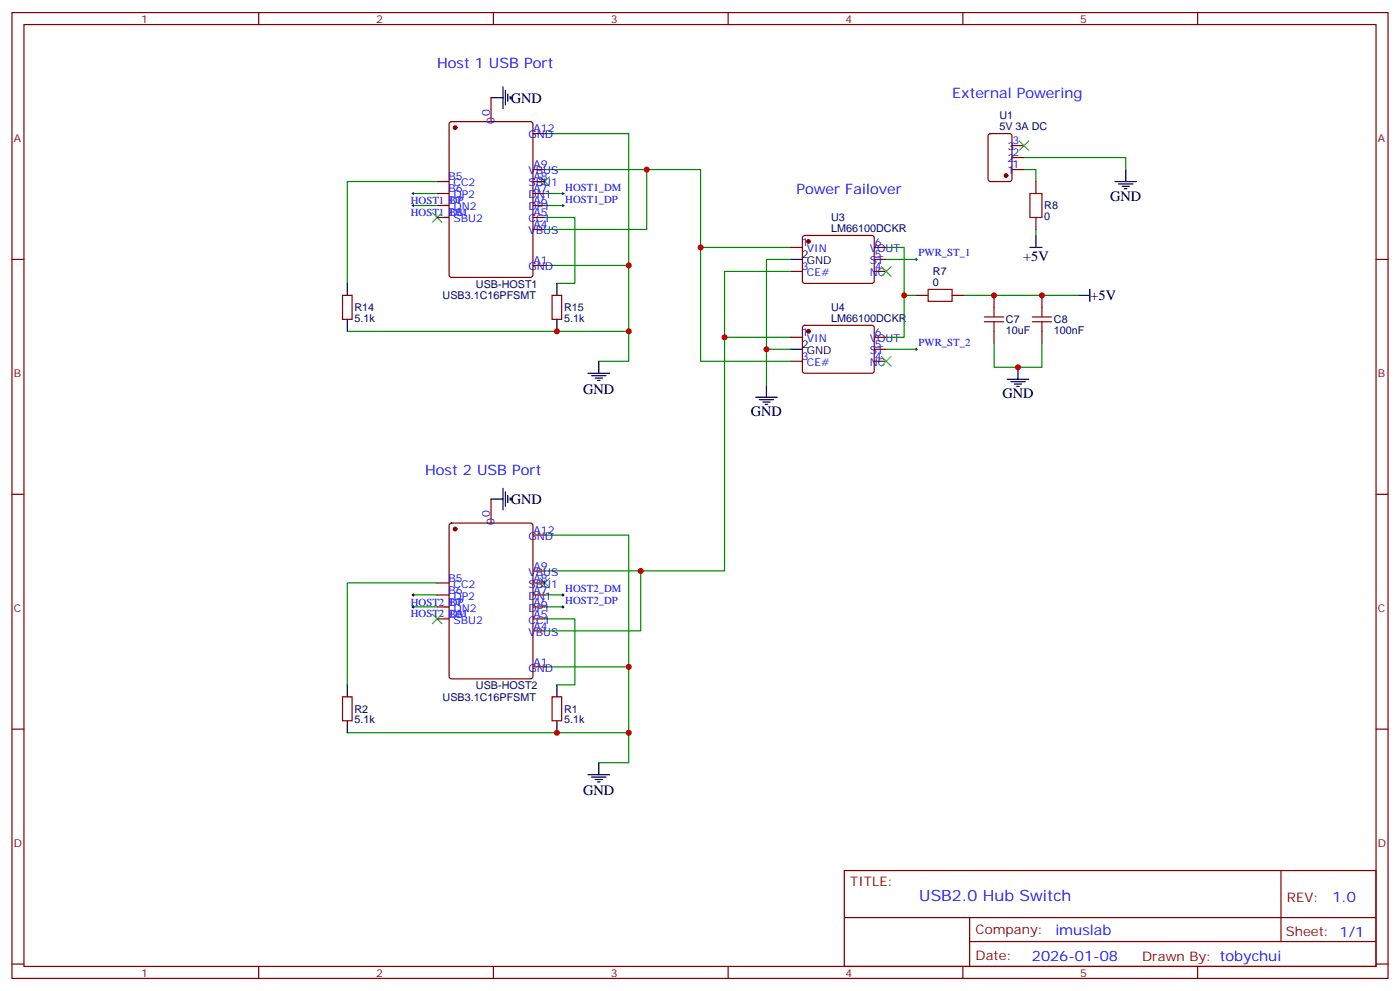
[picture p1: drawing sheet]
<svg xmlns="http://www.w3.org/2000/svg" width="412mm" height="292mm" viewBox="0 0 412 292" stroke-linecap="round" stroke-linejoin="round" font-family="sans-serif">
<g fill="none" stroke="#870000" stroke-width=".35">
<path d="M3.5 3.7h405.4v284.3h-405.4zM7.1 7.2h398.2v277.3h-398.2zM76.2 3.7v3.5M145.3 3.7v3.5M214.5 3.7v3.5M283.6 3.7v3.5M352.8 3.7v3.5M132.5 36l.5-.2h23.3l.6 .4 .1 44.8-.5 .6-23.5 .1-.7-.5v-44.7zM144.6 28.8v7M157 39.3h3.5M291.3 39.5l.4-.2h5.7l.6 .5 .1 12.9-.5 .7h-5.9l-.6-.4-.1-13zM128.8 53.4h3.5"/>
<path d="M128.8 57h3.5M157 53.4h3.5M157 57h3.5M157 49.9h3.5M298.1 49.9h3.5M298.1 46.4h3.5M298.1 42.9h3.5M305.2 53.4v3.6M3.5 76.4h3.6M128.8 60.5h3.5M128.8 64h3.5M157 60.5h3.5"/>
<path d="M157 64h3.5M157 78.1h3.5M157 67.6h3.5M232.8 72.8h3.6M232.8 79.9h3.6M236.6 69.5l.5-.2 20 .1 .4 .6v13l-.7 .4h-20l-.4-.7v-12.7zM257.5 76.4h3.6M257.5 72.8h3.6M257.5 79.9h3.6M305.2 64v3.6M405.3 76.4h3.6M100.9 87h2.8v7h-2.8z"/>
<path d="M162.6 87h2.9v7h-2.9zM232.8 99.3h3.6M236.6 96l.5-.2h20l.4 .7v13l-.7 .4-20-.1-.4-.6v-12.7zM257.5 99.3h3.6M269.9 87h3.5M280.5 87h3.5M292.8 87v3.5M292.8 97.5v3.6M306.9 87v3.5M306.9 97.5v3.6M232.8 106.4h3.6M257.5 106.4h3.6"/>
<path d="M257.5 102.8h3.6M3.5 145.5h3.6M132.5 154.2l.5-.2h23.3l.6 .4 .1 44.7-.5 .7h-23.5l-.7-.4v-44.7zM144.6 146.9v7.1M157 157.5h3.5M405.3 145.5h3.6M128.8 171.6h3.5M128.8 175.2h3.5M128.8 178.7h3.5M157 171.6h3.5M157 175.2h3.5M157 178.7h3.5"/>
<path d="M157 168.1h3.5M128.8 182.2h3.5M157 182.2h3.5M157 196.3h3.5M157 185.7h3.5M3.5 214.7h3.6M100.9 205.1h2.8v7.1h-2.8zM162.6 205.1h2.9v7.1h-2.9zM405.3 214.7h3.6M248.7 256.3h156.6v28.2h-156.6zM377.3 256.3v20.9M248.7 270.1h156.5"/>
<path d="M285.6 277.2h119.6M285.6 270.1v14.2M3.5 283.8h3.6M76.2 284.5v3.5M145.3 284.5v3.5M214.5 284.5v3.5M283.6 284.5v3.5M352.8 284.5v3.5M405.3 283.8h3.6"/>
</g>
<g fill="none" stroke="#008700" stroke-width=".35">
<path d="M160.5 39.3h24.7v67.1h-8.8M121.7 57h7.1M128.8 53.4h-26.5v30M160.5 49.9h45.9v22.9h26.4M160.5 57h5.3M190.5 49.9v17.7h-30M301.6 46.4h30v3.5M301.6 49.9h3.6v3.5M121.7 60.5h7.1M160.5 64h8.8v19.4h-5.3M160.5 60.5h5.3M160.5 78.1h24.7"/>
<path d="M206.4 72.8v33.6h26.4M232.8 76.4h-7v37M232.8 79.9h-19.4v19.4M261.1 72.8h5.2v26.5h-5.2M261.1 76.4h8.8M305.2 67.6v1.7M102.3 97.5h82.9M232.8 99.3h-19.4v68.8h-52.9M266.3 87h3.6M284 87h33.5M225.8 102.8h7M261.1 102.8h8.8"/>
<path d="M292.8 101.1v7h14.1v-7M160.5 157.5h24.7v67h-8.8M121.7 178.7h7.1M121.7 175.2h7.1M128.8 171.6h-26.5v30M160.5 178.7h5.3M160.5 175.2h5.3M188.7 168.1v17.6h-28.2M160.5 182.2h8.8v19.4h-5.3M160.5 196.3h24.7M102.3 215.7h82.9"/>
</g>
<g fill="none" stroke="#000" stroke-width=".29">
<path d="M121.4 57h.7M121.7 56.6v.7M165.5 57h.7M165.8 56.6v.7M121.4 60.5h.7M121.7 60.1v.8M165.5 60.5h.7M165.8 60.1v.8M269.5 76.4h.7M269.9 76v.7M269.5 102.8h.7M269.9 102.5v.7"/>
<path d="M121.4 175.2h.7M121.4 178.7h.7M121.7 174.8v.7M121.7 178.3v.7M165.5 175.2h.7M165.5 178.7h.7M165.8 174.8v.7M165.8 178.3v.7"/>
</g>
<g fill="none" stroke="#3c3" stroke-width=".35">
<path d="M159.1 52l2.8 2.9M161.9 52l-2.8 2.9M300.2 41.5l2.8 2.8M303 41.5l-2.8 2.8M127.4 62.6l2.8 2.8M130.2 62.6l-2.8 2.8M259.6 78.5l2.9 2.8M262.5 78.5l-2.9 2.8M259.6 105l2.9 2.8M262.5 105l-2.9 2.8M159.1 170.2l2.8 2.8M161.9 170.2l-2.8 2.8"/>
<path d="M127.4 180.8l2.8 2.8M130.2 180.8l-2.8 2.8"/>
</g>
<g fill="none" stroke="#000" stroke-width=".35">
<path d="M144.6 28.8h3.6M148.2 25.6v6.3M148.9 26.6v4.3M149.6 27.7v2.1M150.3 28.4v.7M328.4 53.4h6.4M329.5 54.2h4.2M330.6 54.9h2.1M331.3 55.6h.7M331.6 49.9v3.5M232.8 76.4h3.6M303.4 72.8h3.5"/>
<path d="M305.2 69.3v3.5M102.3 83.4v3.6M102.3 94v3.5M164 83.4v3.6M164 94v3.5M317.5 87h3.5M321 85.2v3.5M173.2 109.9h6.4M174.3 110.6h4.2M175.3 111.3h2.1M176 112h.7M176.4 106.4v3.5"/>
<path d="M222.6 116.9h6.4M223.7 117.7h4.2M224.7 118.4h2.1M225.4 119.1h.7M225.8 113.4v3.5M232.8 102.8h3.6M296.7 111.7h6.3M297.7 112.4h4.3M298.8 113.1h2.1M299.5 113.8h.7M299.9 108.1v3.6M144.6 146.9h3.6"/>
<path d="M148.2 143.8v6.3M148.9 144.8v4.2M149.6 145.9v2.1M150.3 146.6v.7M102.3 201.6v3.5M102.3 212.2v3.5M164 201.6v3.5M164 212.2v3.5M173.2 228.1h6.4M174.3 228.8h4.2M175.3 229.5h2.1M176 230.2h.7"/>
<path d="M176.4 224.5v3.6"/>
</g>
<g fill="#870000" stroke="#870000" stroke-width=".35">
<circle cx="134.1" cy="37.6" r=".53"/>
<circle cx="134.1" cy="155.8" r=".53"/>
<circle cx="238.1" cy="71.1" r=".53"/>
<circle cx="238.1" cy="97.5" r=".53"/>
<circle cx="296.3" cy="51.7" r=".53"/>
</g>
<path d="M303.4 57h3.5v7h-3.5zM273.4 85.2h7.1v3.5h-7.1zM290 93.3h5.6M290 94.7h5.6M292.8 90.5v2.8M292.8 94.7v2.8M304.1 93.3h5.6M304.1 94.7h5.6M306.9 90.5v2.8M306.9 94.7v2.8" fill="none" stroke="#a10000" stroke-width=".35"/>
<g fill="#c00">
<circle cx="185.2" cy="78.1" r=".88"/>
<circle cx="185.2" cy="97.5" r=".88"/>
<circle cx="164" cy="97.5" r=".88"/>
<circle cx="185.2" cy="196.3" r=".88"/>
<circle cx="185.2" cy="215.7" r=".88"/>
<circle cx="164" cy="215.7" r=".88"/>
<circle cx="188.7" cy="168.1" r=".88"/>
<circle cx="190.5" cy="49.9" r=".88"/>
<circle cx="266.3" cy="87" r=".88"/>
<circle cx="292.8" cy="87" r=".88"/>
<circle cx="306.9" cy="87" r=".88"/>
<circle cx="225.8" cy="102.8" r=".88"/>
<circle cx="206.4" cy="72.8" r=".88"/>
<circle cx="213.4" cy="99.3" r=".88"/>
<circle cx="299.9" cy="108.1" r=".88"/>
</g>
<text font-size="4.6" fill="#00f" x="270.8" y="265.3">USB2.0 Hub Switch</text>
<g font-size="4.2" fill="#00f">
<text x="128.8" y="19.9">Host 1 USB Port</text>
<text x="280.5" y="28.8">External Powering</text>
<text x="234.6" y="57">Power Failover</text>
<text x="125.2" y="139.9">Host 2 USB Port</text>
<text x="392.5" y="265.6">1.0</text>
<text x="310.9" y="275.1">imuslab</text>
<text x="304" y="282.9">2026-01-08</text>
</g>
<g font-size="4.2">
<text x="150.5" y="30.2">GND</text>
<text x="327" y="59.1">GND</text>
<text x="301.4" y="76.8">+5V</text>
<text x="321.2" y="88.4">+5V</text>
<text x="171.8" y="116">GND</text>
<text x="295.3" y="117.3">GND</text>
<text x="221.2" y="122.6">GND</text>
<text x="150.5" y="148.4">GND</text>
<text x="171.8" y="234.2">GND</text>
</g>
<g font-size="3.9" fill="#800">
<text x="250.5" y="260.9">TITLE:</text>
<text x="379.1" y="265.6">REV:</text>
<text x="287.4" y="275.1">Company:</text>
<text x="378.7" y="275.7">Sheet: 1/1</text>
<text x="287.4" y="282.8">Date:</text>
<text x="336.4" y="282.8">Drawn By: tobychui</text>
</g>
<g font-size="3.2" fill="#800">
<text x="41.6" y="6.7">1</text>
<text x="110.8" y="6.7">2</text>
<text x="179.9" y="6.7">3</text>
<text x="249.1" y="6.7">4</text>
<text x="318.2" y="6.7">5</text>
<text x="4.1" y="41.8">A</text>
<text x="405.9" y="41.8">A</text>
<text x="4.1" y="110.9">B</text>
<text x="405.9" y="110.9">B</text>
<text x="4.1" y="180.1">C</text>
<text x="405.9" y="180.1">C</text>
<text x="4.1" y="249.2">D</text>
<text x="405.9" y="249.2">D</text>
<text x="41.6" y="287.5">1</text>
<text x="110.8" y="287.5">2</text>
<text x="179.9" y="287.5">3</text>
<text x="249.1" y="287.5">4</text>
<text x="318.2" y="287.5">5</text>
</g>
<g font-size="3.2" fill="#00f">
<text x="144.3" y="34" transform="rotate(-90 144.3 34)">0</text>
<text x="145.7" y="36.5" transform="rotate(-90 145.7 36.5)">0</text>
<text x="155.7" y="40.7">GND</text>
<text x="157.2" y="39">A12</text>
<text x="296.8" y="47.8">2</text>
<text x="296.8" y="44.3">3</text>
<text x="298.3" y="46">2</text>
<text x="298.3" y="42.5">3</text>
<text x="132.1" y="53.1">B5</text>
<text x="155.7" y="51.3">VBUS</text>
<text x="157.2" y="53.1">A8</text>
<text x="157.2" y="49.6">A9</text>
<text x="296.8" y="51.3">1</text>
<text x="298.3" y="49.6">1</text>
<text x="132.1" y="56.6">B6</text>
<text x="133.6" y="54.9">CC2</text>
<text x="133.6" y="58.4">DP2</text>
<text x="155.7" y="58.4">DN1</text>
<text x="155.7" y="54.9">SBU1</text>
<text x="157.2" y="56.6">A7</text>
<text x="166.5" y="56.1">HOST1_DM</text>
<text x="166.5" y="59.6">HOST1_DP</text>
<text x="121" y="63.6">HOST1_DM</text>
<text x="121" y="60.1">HOST1_DP</text>
<text x="132.1" y="60.1">B7</text>
<text x="132.1" y="63.7">B8</text>
<text x="133.6" y="61.9">DN2</text>
<text x="133.6" y="65.4">SBU2</text>
<text x="155.7" y="65.4">CC1</text>
<text x="155.7" y="61.9">DP1</text>
<text x="157.2" y="63.7">A5</text>
<text x="157.2" y="60.1">A6</text>
<text x="155.7" y="69">VBUS</text>
<text x="157.2" y="67.2">A4</text>
<text x="157.2" y="77.8">A1</text>
<text x="236.2" y="72.5">1</text>
<text x="237.7" y="74.3">VIN</text>
<text x="256.2" y="77.8">ST</text>
<text x="256.2" y="74.3">VOUT</text>
<text x="257.7" y="76">5</text>
<text x="257.7" y="72.5">6</text>
<text x="270.6" y="75.5">PWR_ST_1</text>
<text x="155.7" y="79.6">GND</text>
<text x="236.2" y="79.6">3</text>
<text x="237.7" y="81.3">CE#</text>
<text x="256.2" y="81.3">NC</text>
<text x="257.7" y="79.6">4</text>
<text x="236.2" y="99">1</text>
<text x="237.7" y="100.7">VIN</text>
<text x="256.2" y="100.7">VOUT</text>
<text x="257.7" y="99">6</text>
<text x="270.6" y="102">PWR_ST_2</text>
<text x="236.2" y="106">3</text>
<text x="237.7" y="107.8">CE#</text>
<text x="256.2" y="107.8">NC</text>
<text x="256.2" y="104.2">ST</text>
<text x="257.7" y="106">4</text>
<text x="257.7" y="102.5">5</text>
<text x="144.3" y="152.2" transform="rotate(-90 144.3 152.2)">0</text>
<text x="145.7" y="154.7" transform="rotate(-90 145.7 154.7)">0</text>
<text x="155.7" y="158.9">GND</text>
<text x="157.2" y="157.2">A12</text>
<text x="157.2" y="167.7">A9</text>
<text x="132.1" y="171.3">B5</text>
<text x="133.6" y="173">CC2</text>
<text x="155.7" y="173">SBU1</text>
<text x="155.7" y="169.5">VBUS</text>
<text x="157.2" y="171.3">A8</text>
<text x="121" y="178.3">HOST2_DP</text>
<text x="132.1" y="174.8">B6</text>
<text x="132.1" y="178.3">B7</text>
<text x="133.6" y="176.6">DP2</text>
<text x="155.7" y="176.6">DN1</text>
<text x="157.2" y="178.3">A6</text>
<text x="157.2" y="174.8">A7</text>
<text x="166.5" y="174.3">HOST2_DM</text>
<text x="166.5" y="177.8">HOST2_DP</text>
<text x="121" y="181.8">HOST2_DM</text>
<text x="132.1" y="181.9">B8</text>
<text x="133.6" y="180.1">DN2</text>
<text x="133.6" y="183.6">SBU2</text>
<text x="155.7" y="183.6">CC1</text>
<text x="155.7" y="180.1">DP1</text>
<text x="157.2" y="185.4">A4</text>
<text x="157.2" y="181.9">A5</text>
<text x="155.7" y="187.1">VBUS</text>
<text x="155.7" y="197.7">GND</text>
<text x="157.2" y="196">A1</text>
</g>
<g font-size="3.2" fill="#000080">
<text x="294.4" y="35.1">U1</text>
<text x="294.4" y="38.3">5V 3A DC</text>
<text x="244.8" y="65.1">U3</text>
<text x="307.6" y="64.8">0</text>
<text x="307.6" y="61.6">R8</text>
<text x="244.8" y="68.3">LM66100DCKR</text>
<text x="274.8" y="80.9">R7</text>
<text x="130.4" y="88.1">USB3.1C16PFSMT</text>
<text x="140.2" y="84.7">USB-HOST1</text>
<text x="274.8" y="84.1">0</text>
<text x="104.4" y="94.8">5.1k</text>
<text x="104.4" y="91.6">R14</text>
<text x="166.2" y="94.8">5.1k</text>
<text x="166.2" y="91.6">R15</text>
<text x="244.8" y="94.7">LM66100DCKR</text>
<text x="244.8" y="91.5">U4</text>
<text x="296.3" y="95.2">C7</text>
<text x="310.4" y="95.1">C8</text>
<text x="296.3" y="98.3">10uF</text>
<text x="310.4" y="98.3">100nF</text>
<text x="140.2" y="202.9">USB-HOST2</text>
<text x="104.4" y="209.8">R2</text>
<text x="130.4" y="206.3">USB3.1C16PFSMT</text>
<text x="166.2" y="209.8">R1</text>
<text x="104.4" y="213">5.1k</text>
<text x="166.2" y="213">5.1k</text>
</g>
<g font-size="3.2">
<text x="236.2" y="76">2</text>
<text x="237.7" y="77.8">GND</text>
<text x="236.2" y="102.5">2</text>
<text x="237.7" y="104.2">GND</text>
</g>
</svg>
